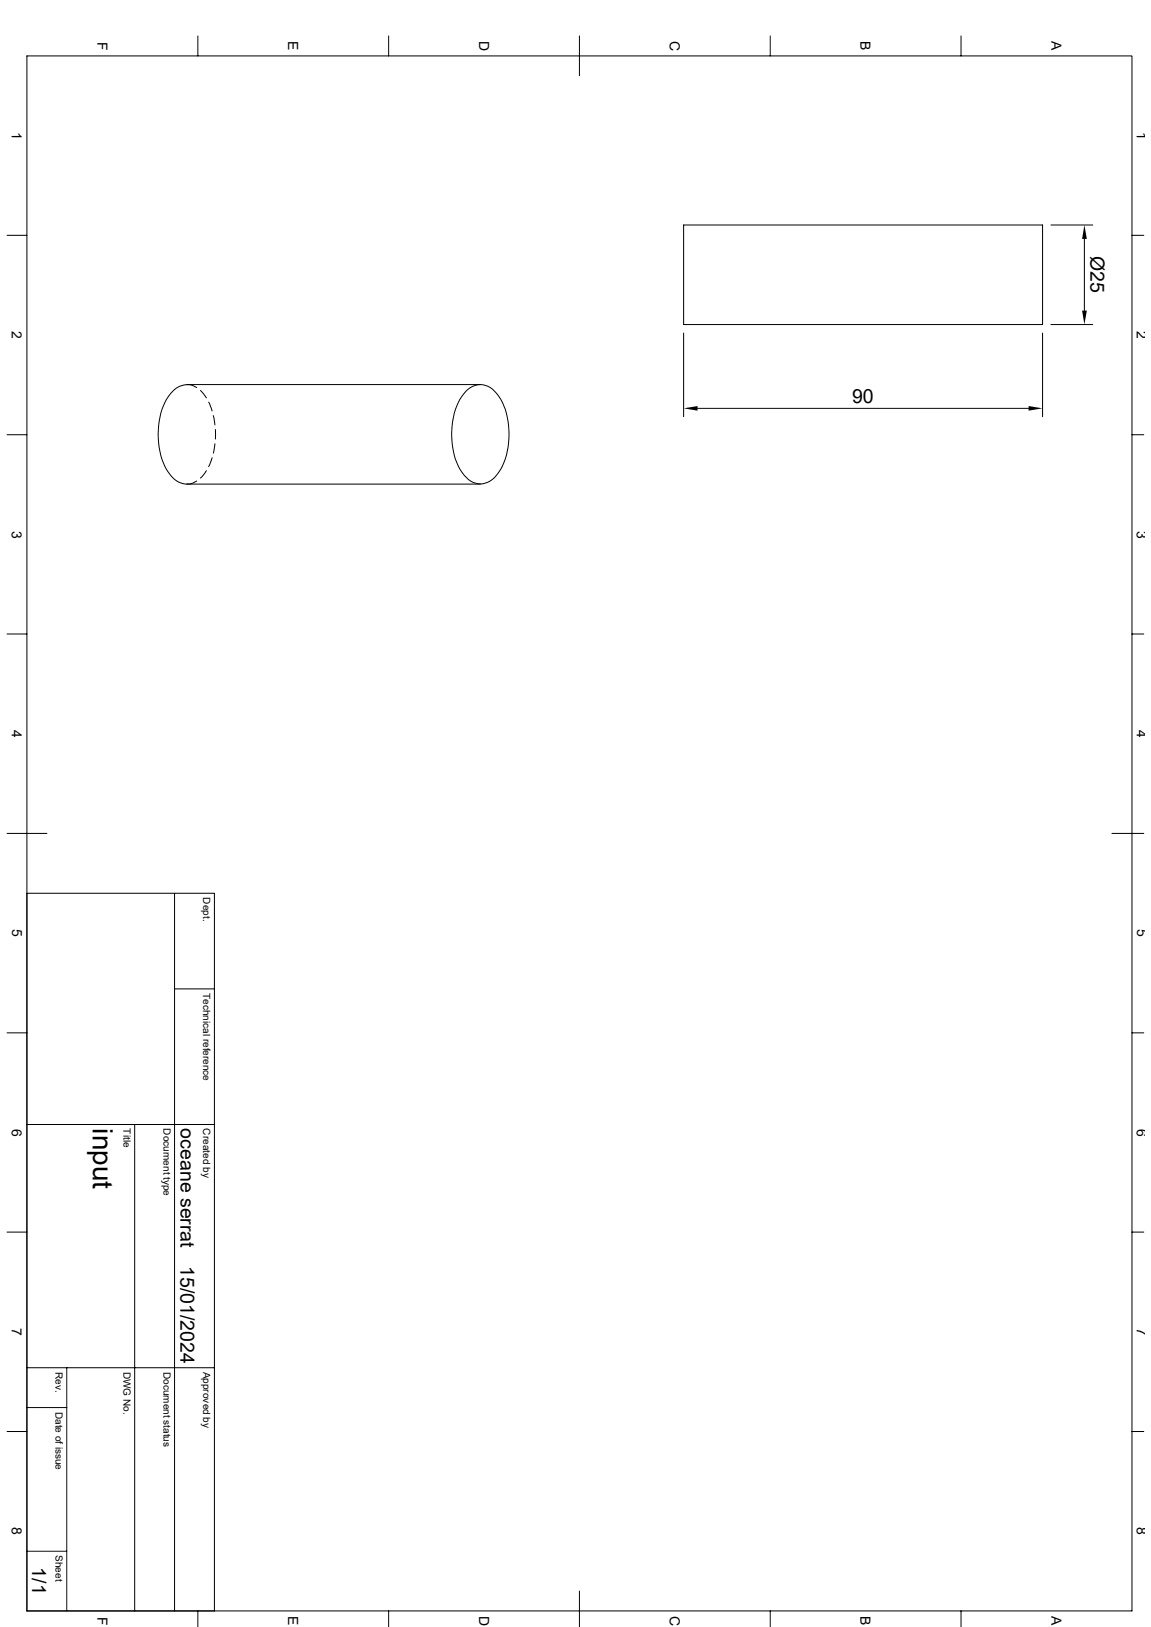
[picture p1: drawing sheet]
<svg xmlns="http://www.w3.org/2000/svg" width="297mm" height="420mm" viewBox="0 0 297 420" stroke-linecap="round" stroke-linejoin="round" font-family="sans-serif">
<g fill="none" stroke="#000" stroke-width=".26">
<path d="M6.9 14.4h285.2v401.4h-285.2zM51.1 9.3v5.1M100.3 9.3v5.1M149.5 9.3v10.3M198.8 9.3v5.1M248 9.3v5.1M176.4 58.1h92.6v25.7h-92.6zM271.2 58.1h10.8M1.8 60.7h5.1M279.8 61.7v18.5M292.1 60.7h3M48.2 99.3h75.8"/>
<path d="M48.2 99.3a4.4 4.4 0 0 1 2.6 .7M48.2 99.3a6.2 6.2 0 0 0-5.2 3.8 19.7 19.7 0 0 0 .5 18.9 5.8 5.8 0 0 0 4.7 3M176.4 86v21.6M269 86v21.6M271.2 83.8h10.8M1.8 112.2h5.1M51.7 100.8l1.6 1.9M53.8 103.8l.9 2.3M54.7 118.2l-.9 2.2M55 107.3l.5 2.4M55.5 114.6l-.4 2.4M55.6 110.9v2.4"/>
<path d="M120.2 101a4.9 4.9 0 0 1 8 .6 18.6 18.6 0 0 1 2.7 14.9 11.2 11.2 0 0 1-5 8 5.1 5.1 0 0 1-6.2-1.9 18.6 18.6 0 0 1-2.7-14.9 13.3 13.3 0 0 1 3.2-6.7zM180 105.4h85.4M292.1 112.2h3M48.2 125h75.8M50.8 124.2a4 4 0 0 1-2.6 .8M53.3 121.5l-1.6 1.9M1.8 163.7h5.1M292.1 163.7h3M1.8 215.1h10.3M286.9 215.1h8.2M6.9 230.6h48.4v185.2M45 230.6v185.2"/>
<path d="M45 255.3h10.3M1.8 266.6h5.1M292.1 266.6h3M6.9 290.3h48.4M34.8 290.3v125.5M1.8 318.1h5.1M292.1 318.1h3M6.9 353.1h48.4M17.2 353.1v62.7M1.8 369.5h5.1M6.9 363.3h10.3M292.1 369.5h3"/>
<path d="M6.9 400.4h10.3M51.1 415.8v4.1M100.3 415.8v4.1M149.5 410.7v9.2M198.8 415.8v4.1M248 415.8v4.1"/>
</g>
<path d="M279.8 58.1l.7 3.6h-1.3zM279.2 80.2h1.3l-.7 3.6zM176.4 105.4l3.6-.6v1.2zM265.4 104.8l3.6 .6-3.6 .6z" fill="#000"/>
<text font-size="7.2" x="23.9" y="291.3" transform="rotate(90 23.9 291.3)">input</text>
<g font-size="5">
<text x="281.4" y="66.2" transform="rotate(90 281.4 66.2)">Ø25</text>
<text x="219.9" y="103.9">90</text>
<text x="46.6" y="291.3" transform="rotate(90 46.6 291.3)">oceane serrat</text>
<text x="46.6" y="326.9" transform="rotate(90 46.6 326.9)">15/01/2024</text>
<text x="8.3" y="404.6" transform="rotate(90 8.3 404.6)">1/1</text>
</g>
<g font-size="3.6">
<text x="25.1" y="10.8" transform="rotate(90 25.1 10.8)">F</text>
<text x="74.4" y="10.7" transform="rotate(90 74.4 10.7)">E</text>
<text x="123.6" y="10.5" transform="rotate(90 123.6 10.5)">D</text>
<text x="172.8" y="10.5" transform="rotate(90 172.8 10.5)">C</text>
<text x="222.1" y="10.7" transform="rotate(90 222.1 10.7)">B</text>
<text x="271.3" y="10.7" transform="rotate(90 271.3 10.7)">A</text>
<text x="3.1" y="34" transform="rotate(90 3.1 34)">1</text>
<text x="293.4" y="34" transform="rotate(90 293.4 34)">1</text>
<text x="3.1" y="85.5" transform="rotate(90 3.1 85.5)">2</text>
<text x="293.4" y="85.5" transform="rotate(90 293.4 85.5)">2</text>
<text x="3.1" y="136.9" transform="rotate(90 3.1 136.9)">3</text>
<text x="293.4" y="136.9" transform="rotate(90 293.4 136.9)">3</text>
<text x="3.1" y="188.4" transform="rotate(90 3.1 188.4)">4</text>
<text x="293.4" y="188.4" transform="rotate(90 293.4 188.4)">4</text>
<text x="3.1" y="239.9" transform="rotate(90 3.1 239.9)">5</text>
<text x="293.4" y="239.9" transform="rotate(90 293.4 239.9)">5</text>
<text x="3.1" y="291.3" transform="rotate(90 3.1 291.3)">6</text>
<text x="293.4" y="291.3" transform="rotate(90 293.4 291.3)">6</text>
<text x="3.1" y="342.8" transform="rotate(90 3.1 342.8)">7</text>
<text x="293.4" y="342.8" transform="rotate(90 293.4 342.8)">7</text>
<text x="3.1" y="394.3" transform="rotate(90 3.1 394.3)">8</text>
<text x="293.4" y="394.3" transform="rotate(90 293.4 394.3)">8</text>
<text x="25.1" y="417.3" transform="rotate(90 25.1 417.3)">F</text>
<text x="74.4" y="417.2" transform="rotate(90 74.4 417.2)">E</text>
<text x="123.6" y="417.1" transform="rotate(90 123.6 417.1)">D</text>
<text x="172.8" y="417.1" transform="rotate(90 172.8 417.1)">C</text>
<text x="222.1" y="417.2" transform="rotate(90 222.1 417.2)">B</text>
<text x="271.3" y="417.2" transform="rotate(90 271.3 417.2)">A</text>
</g>
<g font-size="2.6">
<text x="52.5" y="231.6" transform="rotate(90 52.5 231.6)">Dept.</text>
<text x="52.5" y="256.3" transform="rotate(90 52.5 256.3)">Technical reference</text>
<text x="31.9" y="291.3" transform="rotate(90 31.9 291.3)">Title</text>
<text x="42.2" y="291.3" transform="rotate(90 42.2 291.3)">Document type</text>
<text x="52.5" y="291.3" transform="rotate(90 52.5 291.3)">Created by</text>
<text x="14.4" y="354.1" transform="rotate(90 14.4 354.1)">Rev.</text>
<text x="31.9" y="354.1" transform="rotate(90 31.9 354.1)">DWG No.</text>
<text x="42.2" y="354.1" transform="rotate(90 42.2 354.1)">Document status</text>
<text x="52.5" y="354.1" transform="rotate(90 52.5 354.1)">Approved by</text>
<text x="14.4" y="364.4" transform="rotate(90 14.4 364.4)">Date of issue</text>
<text x="14.4" y="401.4" transform="rotate(90 14.4 401.4)">Sheet</text>
</g>
</svg>
